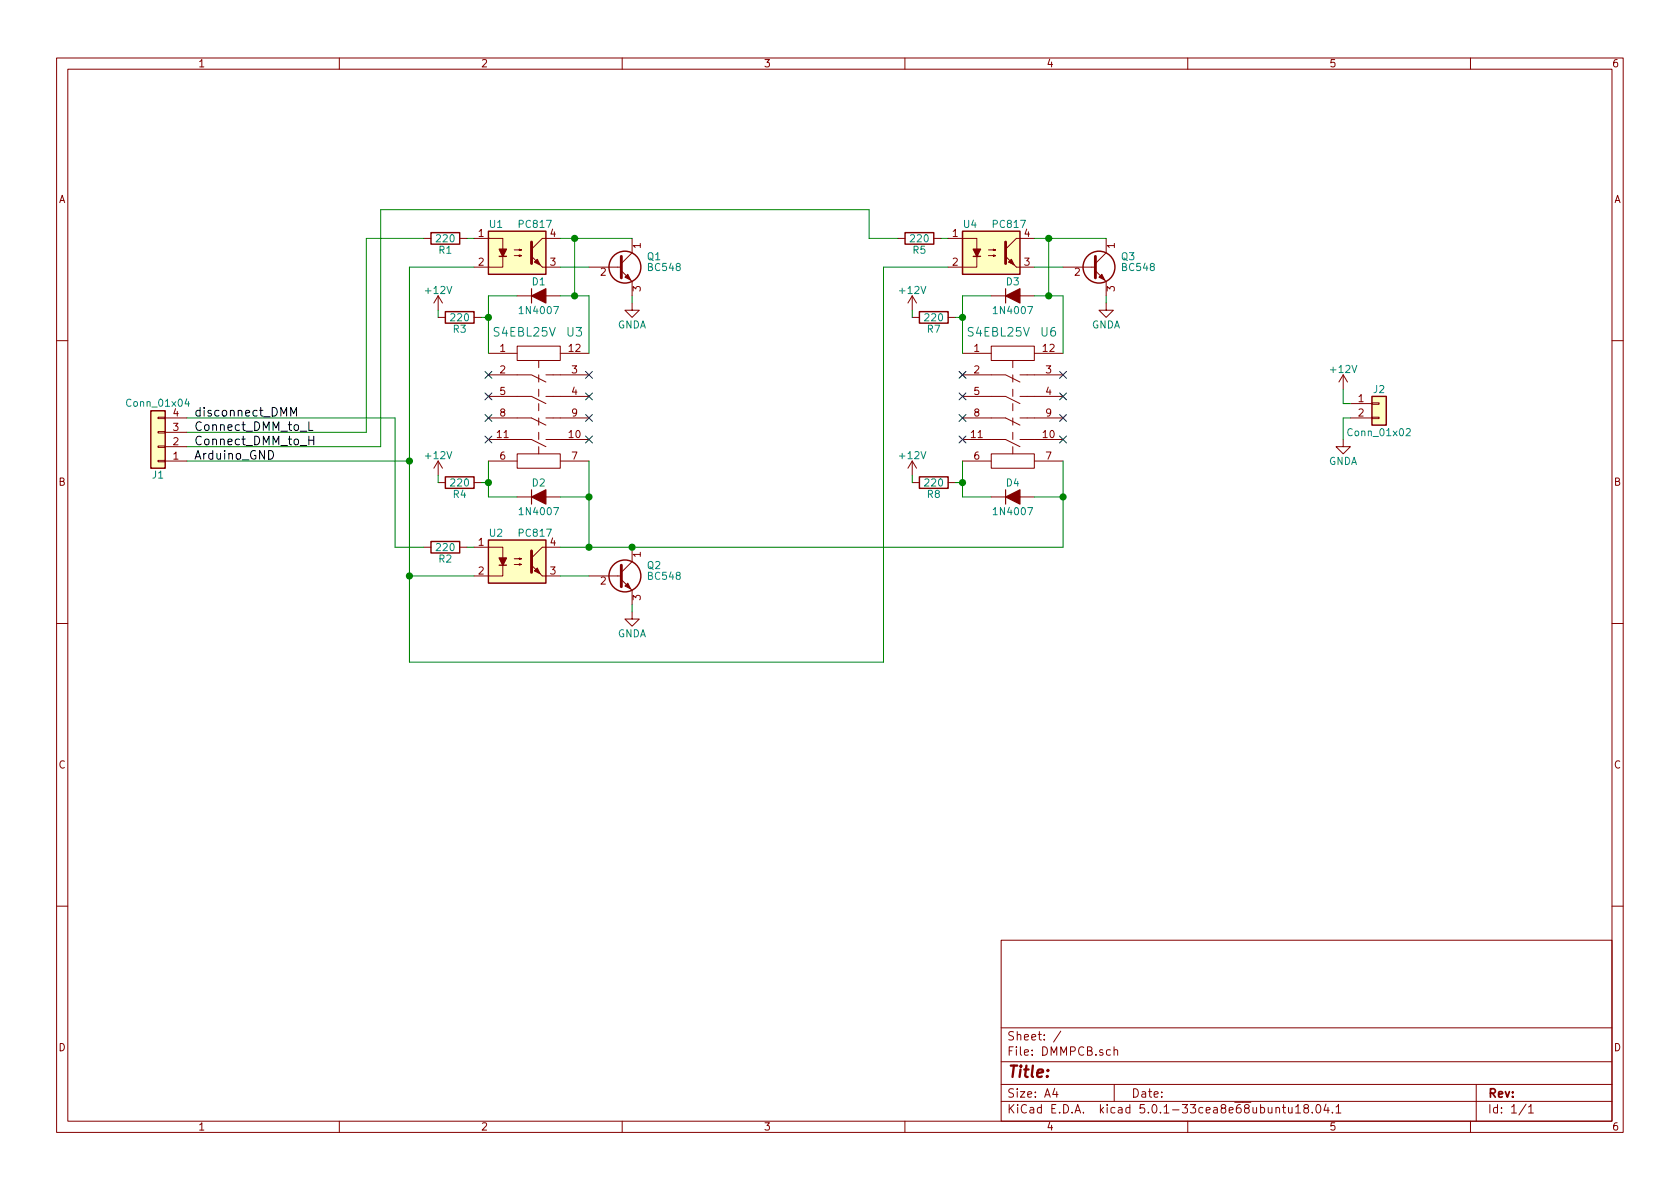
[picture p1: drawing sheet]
EESchema Schematic File Version 4
LIBS:DMMPCB-cache
EELAYER 26 0
EELAYER END
$Descr A4 11693 8268
encoding utf-8
Sheet 1 1
Title ""
Date ""
Rev ""
Comp ""
Comment1 ""
Comment2 ""
Comment3 ""
Comment4 ""
$EndDescr
$Comp
L DMMPCB-rescue:S4EBL25V-custom_components U3
U 1 1
P 3750 2850
F 0 "U3" H 4000 3400 60  0000 C CNN
F 1 "S4EBL25V" H 3650 3400 60  0000 C CNN
F 2 "custom_footprints:S4EBL25V" H 3550 3050 60  0001 C CNN
F 3 "" H 3550 3050 60  0001 C CNN
	1    3750 2850
	1    0    0    -1  
$EndComp
$Comp
L DMMPCB-rescue:BC548 Q2
U 1 1
P 4300 4000
F 0 "Q2" H 4500 4075 50  0000 L CNN
F 1 "BC548" H 4500 4000 50  0000 L CNN
F 2 "custom_footprints:TO-92_Molded_Narrow_CUSTOM_PADS" H 4500 3925 50  0001 L CIN
F 3 "" H 4300 4000 50  0001 L CNN
	1    4300 4000
	1    0    0    -1  
$EndComp
$Comp
L DMMPCB-rescue:D_ALT D2
U 1 1
P 3750 3450
F 0 "D2" H 3750 3550 50  0000 C CNN
F 1 "1N4007" H 3750 3350 50  0000 C CNN
F 2 "Diodes_SMD:D_SMA-SMB_Universal_Handsoldering" H 3750 3450 50  0001 C CNN
F 3 "" H 3750 3450 50  0001 C CNN
	1    3750 3450
	1    0    0    -1  
$EndComp
$Comp
L DMMPCB-rescue:D_ALT D1
U 1 1
P 3750 2050
F 0 "D1" H 3750 2150 50  0000 C CNN
F 1 "1N4007" H 3750 1950 50  0000 C CNN
F 2 "Diodes_SMD:D_SMA-SMB_Universal_Handsoldering" H 3750 2050 50  0001 C CNN
F 3 "" H 3750 2050 50  0001 C CNN
	1    3750 2050
	1    0    0    -1  
$EndComp
$Comp
L DMMPCB-rescue:R R2
U 1 1
P 3100 3800
F 0 "R2" V 3180 3800 50  0000 C CNN
F 1 "220" V 3100 3800 50  0000 C CNN
F 2 "Resistors_SMD:R_1206_HandSoldering" V 3030 3800 50  0001 C CNN
F 3 "" H 3100 3800 50  0001 C CNN
	1    3100 3800
	0    1    1    0   
$EndComp
$Comp
L DMMPCB-rescue:R R4
U 1 1
P 3200 3350
F 0 "R4" V 3280 3350 50  0000 C CNN
F 1 "220" V 3200 3350 50  0000 C CNN
F 2 "Resistors_SMD:R_1206_HandSoldering" V 3130 3350 50  0001 C CNN
F 3 "" H 3200 3350 50  0001 C CNN
	1    3200 3350
	0    1    1    0   
$EndComp
$Comp
L DMMPCB-rescue:R R3
U 1 1
P 3200 2200
F 0 "R3" V 3280 2200 50  0000 C CNN
F 1 "220" V 3200 2200 50  0000 C CNN
F 2 "Resistors_SMD:R_1206_HandSoldering" V 3130 2200 50  0001 C CNN
F 3 "" H 3200 2200 50  0001 C CNN
	1    3200 2200
	0    1    1    0   
$EndComp
$Comp
L DMMPCB-rescue:R R1
U 1 1
P 3100 1650
F 0 "R1" V 3180 1650 50  0000 C CNN
F 1 "220" V 3100 1650 50  0000 C CNN
F 2 "Resistors_SMD:R_1206_HandSoldering" V 3030 1650 50  0001 C CNN
F 3 "" H 3100 1650 50  0001 C CNN
	1    3100 1650
	0    1    1    0   
$EndComp
$Comp
L power:GNDA #PWR01
U 1 1
P 4400 4250
F 0 "#PWR01" H 4400 4000 50  0001 C CNN
F 1 "GNDA" H 4400 4100 50  0000 C CNN
F 2 "" H 4400 4250 50  0001 C CNN
F 3 "" H 4400 4250 50  0001 C CNN
	1    4400 4250
	1    0    0    -1  
$EndComp
$Comp
L power:GNDA #PWR02
U 1 1
P 4400 2100
F 0 "#PWR02" H 4400 1850 50  0001 C CNN
F 1 "GNDA" H 4400 1950 50  0000 C CNN
F 2 "" H 4400 2100 50  0001 C CNN
F 3 "" H 4400 2100 50  0001 C CNN
	1    4400 2100
	1    0    0    -1  
$EndComp
$Comp
L DMMPCB-rescue:BC548 Q1
U 1 1
P 4300 1850
F 0 "Q1" H 4500 1925 50  0000 L CNN
F 1 "BC548" H 4500 1850 50  0000 L CNN
F 2 "custom_footprints:TO-92_Molded_Narrow_CUSTOM_PADS" H 4500 1775 50  0001 L CIN
F 3 "" H 4300 1850 50  0001 L CNN
	1    4300 1850
	1    0    0    -1  
$EndComp
$Comp
L DMMPCB-rescue:PC817 U1
U 1 1
P 3600 1750
F 0 "U1" H 3400 1950 50  0000 L CNN
F 1 "PC817" H 3600 1950 50  0000 L CNN
F 2 "Housings_DIP:DIP-4_W7.62mm" H 3400 1550 50  0001 L CIN
F 3 "" H 3600 1750 50  0001 L CNN
	1    3600 1750
	1    0    0    -1  
$EndComp
$Comp
L DMMPCB-rescue:PC817 U2
U 1 1
P 3600 3900
F 0 "U2" H 3400 4100 50  0000 L CNN
F 1 "PC817" H 3600 4100 50  0000 L CNN
F 2 "Housings_DIP:DIP-4_W7.62mm" H 3400 3700 50  0001 L CIN
F 3 "" H 3600 3900 50  0001 L CNN
	1    3600 3900
	1    0    0    -1  
$EndComp
$Comp
L power:+12V #PWR03
U 1 1
P 3050 2150
F 0 "#PWR03" H 3050 2000 50  0001 C CNN
F 1 "+12V" H 3050 2290 50  0000 C CNN
F 2 "" H 3050 2150 50  0001 C CNN
F 3 "" H 3050 2150 50  0001 C CNN
	1    3050 2150
	1    0    0    -1  
$EndComp
$Comp
L power:+12V #PWR04
U 1 1
P 3050 3300
F 0 "#PWR04" H 3050 3150 50  0001 C CNN
F 1 "+12V" H 3050 3440 50  0000 C CNN
F 2 "" H 3050 3300 50  0001 C CNN
F 3 "" H 3050 3300 50  0001 C CNN
	1    3050 3300
	1    0    0    -1  
$EndComp
NoConn ~ 4100 2600
NoConn ~ 4100 2750
NoConn ~ 4100 2900
NoConn ~ 4100 3050
NoConn ~ 3400 3050
NoConn ~ 3400 2900
NoConn ~ 3400 2750
NoConn ~ 3400 2600
$Comp
L DMMPCB-rescue:S4EBL25V-custom_components U6
U 1 1
P 7050 2850
F 0 "U6" H 7300 3400 60  0000 C CNN
F 1 "S4EBL25V" H 6950 3400 60  0000 C CNN
F 2 "custom_footprints:S4EBL25V" H 6850 3050 60  0001 C CNN
F 3 "" H 6850 3050 60  0001 C CNN
	1    7050 2850
	1    0    0    -1  
$EndComp
$Comp
L DMMPCB-rescue:D_ALT D4
U 1 1
P 7050 3450
F 0 "D4" H 7050 3550 50  0000 C CNN
F 1 "1N4007" H 7050 3350 50  0000 C CNN
F 2 "Diodes_SMD:D_SMA-SMB_Universal_Handsoldering" H 7050 3450 50  0001 C CNN
F 3 "" H 7050 3450 50  0001 C CNN
	1    7050 3450
	1    0    0    -1  
$EndComp
$Comp
L DMMPCB-rescue:D_ALT D3
U 1 1
P 7050 2050
F 0 "D3" H 7050 2150 50  0000 C CNN
F 1 "1N4007" H 7050 1950 50  0000 C CNN
F 2 "Diodes_SMD:D_SMA-SMB_Universal_Handsoldering" H 7050 2050 50  0001 C CNN
F 3 "" H 7050 2050 50  0001 C CNN
	1    7050 2050
	1    0    0    -1  
$EndComp
$Comp
L DMMPCB-rescue:R R8
U 1 1
P 6500 3350
F 0 "R8" V 6580 3350 50  0000 C CNN
F 1 "220" V 6500 3350 50  0000 C CNN
F 2 "Resistors_SMD:R_1206_HandSoldering" V 6430 3350 50  0001 C CNN
F 3 "" H 6500 3350 50  0001 C CNN
	1    6500 3350
	0    1    1    0   
$EndComp
$Comp
L DMMPCB-rescue:R R7
U 1 1
P 6500 2200
F 0 "R7" V 6580 2200 50  0000 C CNN
F 1 "220" V 6500 2200 50  0000 C CNN
F 2 "Resistors_SMD:R_1206_HandSoldering" V 6430 2200 50  0001 C CNN
F 3 "" H 6500 2200 50  0001 C CNN
	1    6500 2200
	0    1    1    0   
$EndComp
$Comp
L DMMPCB-rescue:R R5
U 1 1
P 6400 1650
F 0 "R5" V 6480 1650 50  0000 C CNN
F 1 "220" V 6400 1650 50  0000 C CNN
F 2 "Resistors_SMD:R_1206_HandSoldering" V 6330 1650 50  0001 C CNN
F 3 "" H 6400 1650 50  0001 C CNN
	1    6400 1650
	0    1    1    0   
$EndComp
$Comp
L power:GNDA #PWR05
U 1 1
P 7700 2100
F 0 "#PWR05" H 7700 1850 50  0001 C CNN
F 1 "GNDA" H 7700 1950 50  0000 C CNN
F 2 "" H 7700 2100 50  0001 C CNN
F 3 "" H 7700 2100 50  0001 C CNN
	1    7700 2100
	1    0    0    -1  
$EndComp
$Comp
L DMMPCB-rescue:BC548 Q3
U 1 1
P 7600 1850
F 0 "Q3" H 7800 1925 50  0000 L CNN
F 1 "BC548" H 7800 1850 50  0000 L CNN
F 2 "custom_footprints:TO-92_Molded_Narrow_CUSTOM_PADS" H 7800 1775 50  0001 L CIN
F 3 "" H 7600 1850 50  0001 L CNN
	1    7600 1850
	1    0    0    -1  
$EndComp
$Comp
L DMMPCB-rescue:PC817 U4
U 1 1
P 6900 1750
F 0 "U4" H 6700 1950 50  0000 L CNN
F 1 "PC817" H 6900 1950 50  0000 L CNN
F 2 "Housings_DIP:DIP-4_W7.62mm" H 6700 1550 50  0001 L CIN
F 3 "" H 6900 1750 50  0001 L CNN
	1    6900 1750
	1    0    0    -1  
$EndComp
$Comp
L power:+12V #PWR06
U 1 1
P 6350 2150
F 0 "#PWR06" H 6350 2000 50  0001 C CNN
F 1 "+12V" H 6350 2290 50  0000 C CNN
F 2 "" H 6350 2150 50  0001 C CNN
F 3 "" H 6350 2150 50  0001 C CNN
	1    6350 2150
	1    0    0    -1  
$EndComp
$Comp
L power:+12V #PWR07
U 1 1
P 6350 3300
F 0 "#PWR07" H 6350 3150 50  0001 C CNN
F 1 "+12V" H 6350 3440 50  0000 C CNN
F 2 "" H 6350 3300 50  0001 C CNN
F 3 "" H 6350 3300 50  0001 C CNN
	1    6350 3300
	1    0    0    -1  
$EndComp
NoConn ~ 7400 2600
NoConn ~ 7400 2750
NoConn ~ 7400 2900
NoConn ~ 7400 3050
NoConn ~ 6700 3050
NoConn ~ 6700 2900
NoConn ~ 6700 2750
NoConn ~ 6700 2600
$Comp
L DMMPCB-rescue:Conn_01x02 J2
U 1 1
P 9600 2800
F 0 "J2" H 9600 2900 50  0000 C CNN
F 1 "Conn_01x02" H 9600 2600 50  0000 C CNN
F 2 "Pin_Headers:Pin_Header_Straight_2x01_Pitch2.54mm" H 9600 2800 50  0001 C CNN
F 3 "" H 9600 2800 50  0001 C CNN
	1    9600 2800
	1    0    0    -1  
$EndComp
$Comp
L power:+12V #PWR08
U 1 1
P 9350 2700
F 0 "#PWR08" H 9350 2550 50  0001 C CNN
F 1 "+12V" H 9350 2840 50  0000 C CNN
F 2 "" H 9350 2700 50  0001 C CNN
F 3 "" H 9350 2700 50  0001 C CNN
	1    9350 2700
	1    0    0    -1  
$EndComp
$Comp
L power:GNDA #PWR09
U 1 1
P 9350 3050
F 0 "#PWR09" H 9350 2800 50  0001 C CNN
F 1 "GNDA" H 9350 2900 50  0000 C CNN
F 2 "" H 9350 3050 50  0001 C CNN
F 3 "" H 9350 3050 50  0001 C CNN
	1    9350 3050
	1    0    0    -1  
$EndComp
Wire Wire Line
	3600 3450 3400 3450
Wire Wire Line
	3400 3450 3400 3350
Wire Wire Line
	3350 3350 3400 3350
Connection ~ 3400 3350
Wire Wire Line
	4400 4250 4400 4200
Wire Wire Line
	4400 2100 4400 2050
Wire Wire Line
	3900 2050 4000 2050
Wire Wire Line
	4100 2050 4100 2450
Wire Wire Line
	3600 2050 3400 2050
Wire Wire Line
	3400 2050 3400 2200
Wire Wire Line
	3350 2200 3400 2200
Connection ~ 3400 2200
Wire Wire Line
	4100 1850 3900 1850
Wire Wire Line
	3900 1650 4000 1650
Wire Wire Line
	4000 2050 4000 1650
Connection ~ 4000 1650
Connection ~ 4000 2050
Wire Wire Line
	4100 3200 4100 3450
Wire Wire Line
	3900 3800 4100 3800
Connection ~ 4100 3800
Wire Wire Line
	3900 4000 4100 4000
Wire Wire Line
	3900 3450 4100 3450
Connection ~ 4100 3450
Wire Wire Line
	2550 1650 2950 1650
Wire Wire Line
	2750 2900 2750 3800
Wire Wire Line
	2750 3800 2950 3800
Wire Wire Line
	3250 3800 3300 3800
Wire Wire Line
	3300 4000 2850 4000
Wire Wire Line
	2850 1850 2850 3200
Wire Wire Line
	2850 1850 3300 1850
Wire Wire Line
	3300 1650 3250 1650
Wire Wire Line
	3050 3350 3050 3300
Wire Wire Line
	3050 2200 3050 2150
Wire Wire Line
	6900 3450 6700 3450
Wire Wire Line
	6700 3450 6700 3350
Wire Wire Line
	6650 3350 6700 3350
Connection ~ 6700 3350
Wire Wire Line
	7700 2100 7700 2050
Wire Wire Line
	7200 2050 7300 2050
Wire Wire Line
	7400 2050 7400 2450
Wire Wire Line
	6900 2050 6700 2050
Wire Wire Line
	6700 2050 6700 2200
Wire Wire Line
	6650 2200 6700 2200
Connection ~ 6700 2200
Wire Wire Line
	7400 1850 7200 1850
Wire Wire Line
	7200 1650 7300 1650
Wire Wire Line
	7300 2050 7300 1650
Connection ~ 7300 1650
Connection ~ 7300 2050
Wire Wire Line
	7400 3800 7400 3450
Wire Wire Line
	7200 3450 7400 3450
Connection ~ 7400 3450
Wire Wire Line
	6250 1650 6050 1650
Wire Wire Line
	6150 1850 6150 4600
Wire Wire Line
	6150 1850 6600 1850
Wire Wire Line
	6600 1650 6550 1650
Wire Wire Line
	6350 3350 6350 3300
Wire Wire Line
	6350 2200 6350 2150
Wire Wire Line
	6050 1650 6050 1450
Wire Wire Line
	6050 1450 2650 1450
Wire Wire Line
	1300 2900 2750 2900
Wire Wire Line
	6150 4600 2850 4600
Connection ~ 2850 4000
Wire Wire Line
	9400 2900 9350 2900
Wire Wire Line
	9350 2900 9350 3050
Wire Wire Line
	9400 2800 9350 2800
Wire Wire Line
	9350 2800 9350 2700
Wire Wire Line
	2650 1450 2650 3100
Wire Wire Line
	2650 3100 1300 3100
Wire Wire Line
	2550 3000 2550 1650
Wire Wire Line
	1300 3000 2550 3000
Text Label 1350 3100 0    60   ~ 0
Connect_DMM_to_H
Text Label 1350 3000 0    60   ~ 0
Connect_DMM_to_L
Connection ~ 4400 3800
Text Label 1350 2900 0    60   ~ 0
disconnect_DMM
Text Label 1350 3200 0    60   ~ 0
Arduino_GND
$Comp
L DMMPCB-rescue:Conn_01x04 J1
U 1 1
P 1100 3100
F 0 "J1" H 1100 3300 50  0000 C CNN
F 1 "Conn_01x04" H 1100 2800 50  0000 C CNN
F 2 "Pin_Headers:Pin_Header_Straight_1x04_Pitch2.54mm" H 1100 3100 50  0001 C CNN
F 3 "" H 1100 3100 50  0001 C CNN
	1    1100 3100
	-1   0    0    1   
$EndComp
Wire Wire Line
	1300 3200 2850 3200
Connection ~ 2850 3200
Wire Wire Line
	3400 3350 3400 3200
Wire Wire Line
	3400 2200 3400 2450
Wire Wire Line
	4000 1650 4400 1650
Wire Wire Line
	4000 2050 4100 2050
Wire Wire Line
	4100 3800 4400 3800
Wire Wire Line
	4100 3450 4100 3800
Wire Wire Line
	6700 3350 6700 3200
Wire Wire Line
	6700 2200 6700 2450
Wire Wire Line
	7300 1650 7700 1650
Wire Wire Line
	7300 2050 7400 2050
Wire Wire Line
	7400 3450 7400 3200
Wire Wire Line
	2850 4000 2850 4600
Wire Wire Line
	4400 3800 7400 3800
Wire Wire Line
	2850 3200 2850 4000
$EndSCHEMATC
